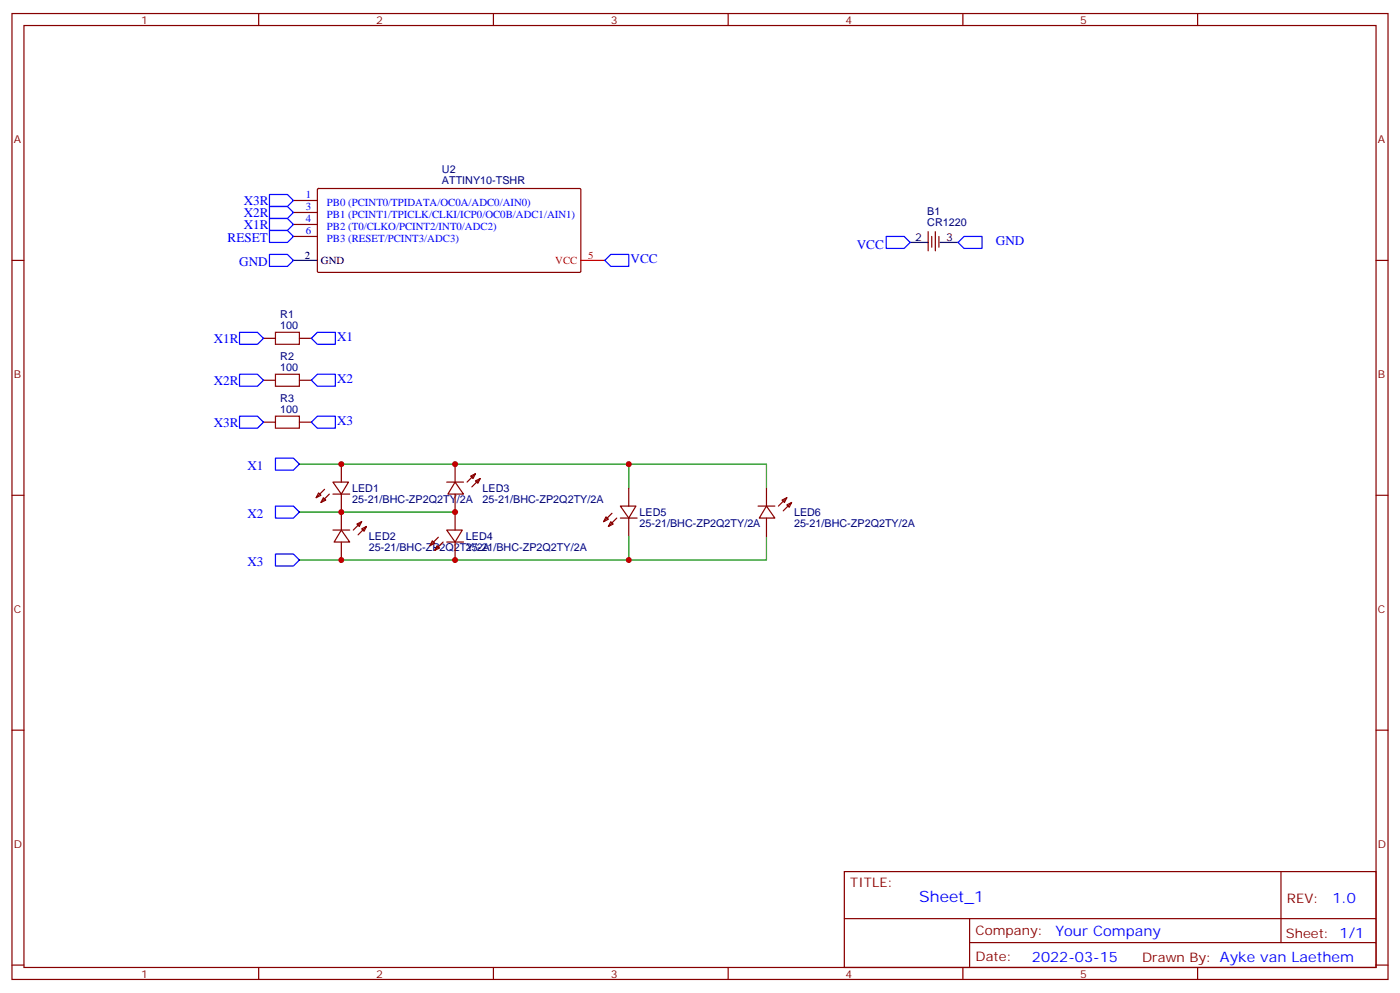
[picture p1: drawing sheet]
<svg xmlns="http://www.w3.org/2000/svg" width="412mm" height="292mm" viewBox="0 0 412 292" stroke-linecap="round" stroke-linejoin="round" font-family="sans-serif">
<g fill="none" stroke="#870000" stroke-width=".35">
<path d="M3.5 4h405.4v284.3h-405.4zM7.1 7.5h398.2v277.3h-398.2zM76.2 4v3.5M145.3 4v3.5M214.5 4v3.5M283.6 4v3.5M352.8 4v3.5M86.4 59h7.1M93.5 55.7l.3-.2h77.1l.2 .3v24l-.4 .4h-76.9l-.3-.4zM3.5 76.7h3.6M86.4 66.1h7.1M86.4 69.6h7.1"/>
<path d="M86.4 62.5h7.1M273.4 68.2v5.6M274.5 69.6v3.2M275.5 68.2v5.6M276.6 69.6v3.2M405.3 76.7h3.6M77.6 99.6h3.5M88.2 99.6h3.5M77.6 111.9h3.5M88.2 111.9h3.5M77.6 124.3h3.5M88.2 124.3h3.5"/>
<path d="M100.5 136.6v5.3M134.1 136.6v5.3M140.1 139.5l-2.5 2.4M3.5 145.8h3.6M93.8 145.1l.7 .7-1.4 .7zM95.2 146.5l.8 .7-1.5 .7zM95.6 144l-2.5 2.5M97 145.5l-2.5 2.4M98.1 141.9h4.6l-2.2 3.6zM98.1 145.5h4.9M98.1 156h4.9M100.5 156l2.5 3.6h-4.6z"/>
<path d="M100.5 145.5v10.5M100.5 159.6v5.3M105.1 154.3l1.4-.7-.7 1.4zM106.5 155.7l1.4-.7-.7 1.4zM106.5 153.6l-2.4 2.4M107.9 155l-2.4 2.4M127.4 159.2l.7 .7-1.5 .7zM129.1 158.2l-2.5 2.4M130.5 159.6l-2.4 2.4M131.6 156h4.6l-2.1 3.6zM131.6 141.9h4.9M131.6 159.6h4.9"/>
<path d="M134.1 141.9l2.4 3.6h-4.6zM134.1 145.5v10.5M134.1 159.6v5.3M138.6 140.2l1.5-.7-.8 1.4zM140.1 141.6l1.4-.7-.7 1.4zM141.5 140.9l-2.5 2.4M178.5 152.2l.7 .7-1.4 .7zM179.9 153.6l.7 .7-1.4 .7zM180.3 151.1l-2.5 2.5M181.7 152.5l-2.5 2.5M182.7 149h4.6l-2.1 3.5zM182.7 152.5h5"/>
<path d="M185.2 143.7v5.3M185.2 152.5v5.3M223.3 149h4.9M225.8 149l2.4 3.5h-4.5zM225.8 143.7v5.3M225.8 152.5v5.3M230.4 147.2l1.4-.7-.7 1.4zM231.8 148.6l1.4-.7-.7 1.4zM231.8 146.5l-2.5 2.5M233.2 147.9l-2.5 2.5M405.3 145.8h3.6M128.8 160.6l.7 .7-1.4 .7z"/>
<path d="M3.5 214.9h3.6M405.3 214.9h3.6M248.7 256.6h156.6v28.2h-156.6zM377.3 256.6v20.9M248.7 270.4h156.5M285.6 277.5h119.6M285.6 270.4v14.1M3.5 284.1h3.6M76.2 284.8v3.5M145.3 284.8v3.5M214.5 284.8v3.5M283.6 284.8v3.5"/>
<path d="M352.8 284.8v3.5M405.3 284.1h3.6"/>
</g>
<g fill="none" stroke="#00f" stroke-width=".35">
<path d="M79.4 57.3h5.3l1.7 1.7-1.7 1.8h-5.3zM79.4 74.9h5.3l1.7 1.8-1.7 1.7h-5.3zM79.4 67.8h5.3l1.7 1.8-1.7 1.8h-5.3zM79.4 60.8h5.3l1.7 1.7-1.7 1.8h-5.3zM79.4 64.3h5.3l1.7 1.8-1.7 1.7h-5.3zM178.2 76.7l1.7-1.8h5.3v3.5h-5.3zM261.1 69.6h5.2l1.8 1.8-1.8 1.7h-5.2zM282.2 71.4l1.8-1.8h5.3v3.5h-5.3zM70.6 97.8h5.2l1.8 1.8-1.8 1.8h-5.2zM91.7 99.6l1.8-1.8h5.3v3.6h-5.3zM70.6 110.2h5.2l1.8 1.7-1.8 1.8h-5.2zM91.7 111.9l1.8-1.7h5.3v3.5h-5.3z"/>
<path d="M70.6 122.5h5.2l1.8 1.8-1.8 1.7h-5.2zM81.1 134.9h5.3l1.8 1.7-1.8 1.8h-5.3zM91.7 124.3l1.8-1.8h5.3v3.5h-5.3zM81.1 149h5.3l1.8 1.7-1.8 1.8h-5.3zM81.1 163.1h5.3l1.8 1.8-1.8 1.7h-5.3z"/>
</g>
<path d="M88.2 136.6h97v7.1M185.2 136.6h40.6v7.1M88.2 150.7h45.9M185.2 157.8v7.1h-97M225.8 157.8v7.1h-40.6" fill="none" stroke="#008700" stroke-width=".35"/>
<path d="M86.4 76.7h7.1M268.1 71.4h5.3M276.9 71.4h5.3" fill="none" stroke="#000" stroke-width=".35"/>
<path d="M171.1 76.7h7.1" fill="none" stroke="#f00" stroke-width=".35"/>
<path d="M81.1 97.8h7.1v3.6h-7.1zM81.1 110.2h7.1v3.5h-7.1zM81.1 122.5h7.1v3.5h-7.1z" fill="none" stroke="#a10000" stroke-width=".35"/>
<g fill="#c00">
<circle cx="134.1" cy="164.9" r=".88"/>
<circle cx="100.5" cy="164.9" r=".88"/>
<circle cx="185.2" cy="164.9" r=".88"/>
<circle cx="100.5" cy="150.7" r=".88"/>
<circle cx="134.1" cy="150.7" r=".88"/>
<circle cx="134.1" cy="136.6" r=".88"/>
<circle cx="100.5" cy="136.6" r=".88"/>
<circle cx="185.2" cy="136.6" r=".88"/>
</g>
<text font-size="4.6" fill="#00f" x="270.8" y="265.6">Sheet_1</text>
<g font-size="4.2" fill="#00f">
<text x="392.5" y="265.8">1.0</text>
<text x="310.9" y="275.4">Your Company</text>
<text x="304" y="283.2">2022-03-15</text>
</g>
<g font-size="3.9" fill="#00f">
<text x="71.8" y="60.3">X3R</text>
<text x="71.8" y="63.8">X2R</text>
<text x="67" y="71.4">RESET</text>
<text x="71.8" y="67.4">X1R</text>
<text x="185.7" y="77.5">VCC</text>
<text x="252.4" y="73.2">VCC</text>
<text x="293.4" y="72.1">GND</text>
<text x="70.5" y="78.4">GND</text>
<text x="63" y="100.9">X1R</text>
<text x="99.3" y="100.4">X1</text>
<text x="63" y="113.2">X2R</text>
<text x="99.3" y="112.8">X2</text>
<text x="63" y="125.6">X3R</text>
<text x="99.3" y="125.1">X3</text>
<text x="72.9" y="138.5">X1</text>
<text x="72.9" y="152.6">X2</text>
<text x="72.9" y="166.7">X3</text>
</g>
<g font-size="3.9" fill="#800">
<text x="250.5" y="261.2">TITLE:</text>
<text x="379.1" y="265.8">REV:</text>
<text x="287.4" y="275.4">Company:</text>
<text x="378.7" y="276">Sheet: 1/1</text>
<text x="287.4" y="283">Date:</text>
<text x="336.4" y="283.1">Drawn By: Ayke van Laethem</text>
</g>
<g font-size="3.2" fill="#800">
<text x="41.6" y="7">1</text>
<text x="110.8" y="7">2</text>
<text x="179.9" y="7">3</text>
<text x="249.1" y="7">4</text>
<text x="318.2" y="7">5</text>
<text x="4.1" y="42.1">A</text>
<text x="405.9" y="42.1">A</text>
<text x="4.1" y="111.2">B</text>
<text x="405.9" y="111.2">B</text>
<text x="4.1" y="180.4">C</text>
<text x="405.9" y="180.4">C</text>
<text x="4.1" y="249.5">D</text>
<text x="405.9" y="249.5">D</text>
<text x="41.6" y="287.8">1</text>
<text x="110.8" y="287.8">2</text>
<text x="179.9" y="287.8">3</text>
<text x="249.1" y="287.8">4</text>
<text x="318.2" y="287.8">5</text>
</g>
<g font-size="3.2" fill="#000080">
<text x="130.2" y="50.9">U2</text>
<text x="130.2" y="54.2">ATTINY10-TSHR</text>
<text x="273.2" y="63.4">B1</text>
<text x="273.2" y="66.7">CR1220</text>
<text x="82.6" y="93.6">R1</text>
<text x="82.6" y="96.8">100</text>
<text x="82.6" y="105.9">R2</text>
<text x="82.6" y="109.1">100</text>
<text x="82.6" y="118.3">R3</text>
<text x="82.6" y="121.5">100</text>
<text x="103.7" y="148.1">25-21/BHC-ZP2Q2TY/2A</text>
<text x="103.7" y="144.8">LED1</text>
<text x="142.2" y="148.1">25-21/BHC-ZP2Q2TY/2A</text>
<text x="142.2" y="144.8">LED3</text>
<text x="188.4" y="155.1">25-21/BHC-ZP2Q2TY/2A</text>
<text x="188.4" y="151.9">LED5</text>
<text x="233.9" y="155.1">25-21/BHC-ZP2Q2TY/2A</text>
<text x="233.9" y="151.9">LED6</text>
<text x="108.7" y="158.9">LED2</text>
<text x="137.2" y="158.9">LED4</text>
<text x="108.7" y="162.2">25-21/BHC-ZP2Q2TY/2A</text>
<text x="137.2" y="162.2">25-21/BHC-ZP2Q2TY/2A</text>
</g>
<g font-size="3.2" fill="#00f">
<text x="90.1" y="58.3">1</text>
<text x="90.1" y="65.4">4</text>
<text x="90.1" y="61.8">3</text>
<text x="96.3" y="64.1">PB1 (PCINT1/TPICLK/CLKI/ICP0/OC0B/ADC1/AIN1)</text>
<text x="96.3" y="60.6">PB0 (PCINT0/TPIDATA/OC0A/ADC0/AIN0)</text>
<text x="90.1" y="68.9">6</text>
<text x="96.3" y="67.7">PB2 (T0/CLKO/PCINT2/INT0/ADC2)</text>
<text x="96.3" y="71.2">PB3 (RESET/PCINT3/ADC3)</text>
</g>
<g font-size="3.2">
<text x="269.6" y="71">2</text>
<text x="278.7" y="71">3</text>
<text x="89.8" y="76.3">2</text>
<text x="94.5" y="77.7">GND</text>
</g>
<g font-size="3.2" fill="#f00">
<text x="163.6" y="77.7">VCC</text>
<text x="173.2" y="76.3">5</text>
</g>
</svg>
